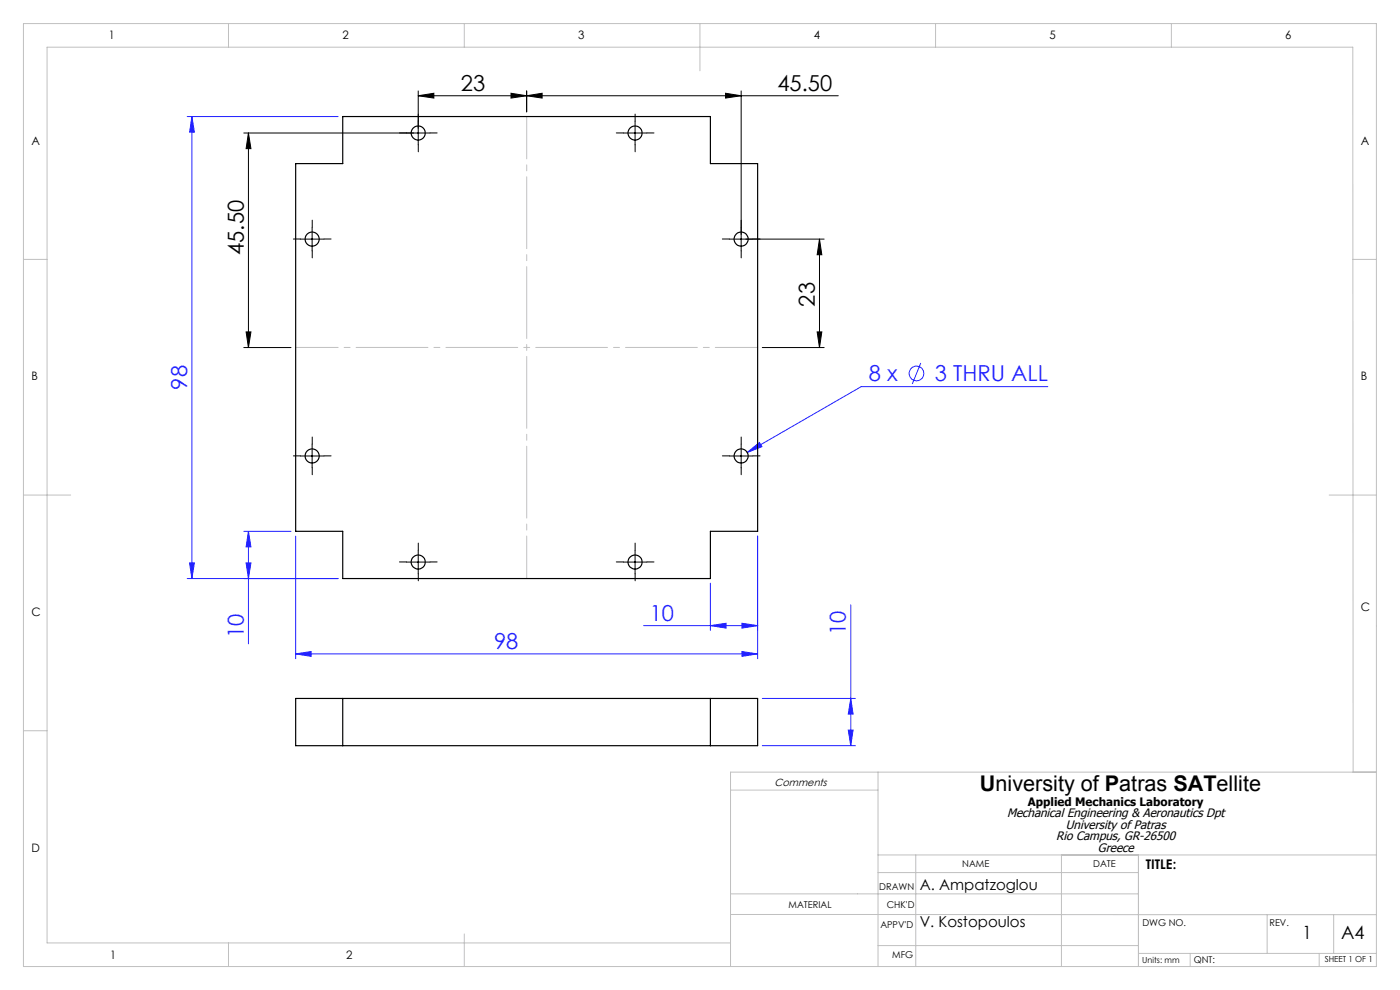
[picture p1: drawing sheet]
<svg xmlns="http://www.w3.org/2000/svg" width="297mm" height="210mm" viewBox="0 0 297 210" stroke-linecap="round" stroke-linejoin="round" font-family="sans-serif">
<g fill="none" stroke="#22f" stroke-width=".21">
<path d="M39.7 24.7h32M40.7 24.7l.5 3.3h-1zM40.7 24.7v98M195.3 77l-1.8 4.4M158.5 96l2.6-2.1 .5 .8zM222.3 82h-39.6l-24.2 14M40.2 119.4h1l-.5 3.3zM51.7 112.7h10M52.2 119.4h1l-.5 3.3zM52.7 112.7l.5 3.3h-1zM52.7 112.7v23.9M62.7 113.7v26"/>
<path d="M160.7 113.7v26M39.7 122.7h32M62.7 138.7l3.3-.5v1zM62.7 138.7h98M136.5 132.7h24.2M150.7 132.7l3.3-.5v1zM150.7 123.7v10M157.4 138.2l3.3 .5-3.3 .5zM157.4 132.2l3.3 .5-3.3 .5zM180.5 128.3v29.9M161.7 148.2h19.8M161.7 158.2h19.8"/>
<path d="M180 154.9h1l-.5 3.3zM180.5 148.2l.5 3.3h-1z"/>
<circle cx="194.4" cy="79.2" r="1.55"/>
</g>
<g fill="none" stroke="#000" stroke-width=".21">
<path d="M88.7 19.3v11.4M108.4 19.8l3.3 .5-3.3 .5zM111.7 19.3v4.4M153.9 19.8l3.3 .5-3.3 .5zM157.2 19.3v33.9M51.7 28.2h39.5M52.7 28.2l.5 3.3h-1zM52.7 28.2v45.5M88.7 20.3l3.3-.5v1zM111.7 20.3l3.3-.5v1zM132.2 28.2h5M134.7 25.7v5"/>
<path d="M177.8 20.3h-89.1M63.7 50.7h5M66.2 48.2v5M154.7 50.7h20.1M173.8 50.7l.5 3.3h-.9zM173.8 50.7v23M51.7 73.7h10M52.2 70.4h1l-.5 3.3zM161.7 73.7h13.1M173.4 70.4h.9l-.5 3.3zM63.7 96.7h5M66.2 94.2v5"/>
<path d="M154.7 96.7h5M157.2 94.2v5M86.2 119.2h5M88.7 116.7v5M132.2 119.2h5M134.7 116.7v5"/>
</g>
<g fill="none" stroke="#000" stroke-width=".21" stroke-dasharray="15.2 1.3 1.3 1.3">
<path d="M86.2 28.2h-1.5M88.7 25.7v-1.5M88.7 30.7v1.5M91.2 28.2h1.5M132.2 28.2h-1.5M134.7 25.7v-1.5M134.7 30.7v1.5M137.2 28.2h1.5M63.7 50.7h-1.5M66.2 48.2v-1.5M66.2 53.2v1.5M68.7 50.7h1.5"/>
<path d="M154.7 50.7h-1.5M157.2 48.2v-1.5M157.2 53.2v1.5M159.7 50.7h1.5M63.7 96.7h-1.5M66.2 94.2v-1.5M66.2 99.2v1.5M68.7 96.7h1.5M154.7 96.7h-1.5M157.2 94.2v-1.5M157.2 99.2v1.5M159.7 96.7h1.5"/>
<path d="M86.2 119.2h-1.5M88.7 116.7v-1.5M91.2 119.2h1.5M132.2 119.2h-1.5M134.7 116.7v-1.5M137.2 119.2h1.5M88.7 121.7v1.5M134.7 121.7v1.5"/>
</g>
<path d="M111.7 24.7v98M62.7 73.7h98" fill="none" stroke="#c0c0c0" stroke-width=".21" stroke-dasharray="15.2 1.3 1.3 1.3" stroke-dashoffset="6.2"/>
<g fill="none" stroke="#c0c0c0" stroke-width=".21">
<path d="M5 5h287v200h-287zM48.5 5v5M98.5 5v5M148.5 5v10M198.5 5v5M248.5 5v5M5 55h5M287 55h5M5 105h10M282 105h10M5 155h5M155 167.6h31.3"/>
<path d="M186.3 163.8v41.2M287.1 163.8l-.1-153.8h-277v190h145M292 163.8h-137v41.2M98.5 198.1v6.9M155 194h137M155 189.6h86.5M186.3 181.4h105.7M186.3 185.1h55.2M194.3 181.4v23.6M225.2 181.4v23.6M241.5 181.4v23.6M268.8 194v8.2"/>
<path d="M282.9 194v8.2M48.5 200v5M186.3 200.6h55.2M241.5 202.2h50.5M252.5 202.2v2.8M279.9 202.2v2.8"/>
</g>
<g fill="#000">
<path d="M52.7 28.2l.5 3.3h-1zM52.2 70.4h1l-.5 3.3zM173.8 50.7l.5 3.3h-.9zM173.4 70.4h.9l-.5 3.3z"/>
<path d="M88.7 20.3l3.3-.5v1zM108.4 19.8l3.3 .5-3.3 .5z"/>
<path d="M153.9 19.8l3.3 .5-3.3 .5zM111.7 20.3l3.3-.5v1z"/>
</g>
<g fill="#22f">
<path d="M150.7 132.7l3.3-.5v1zM157.4 132.2l3.3 .5-3.3 .5zM158.5 96l3.1-1.3-.5-.8z"/>
<path d="M62.7 138.7l3.3-.5v1zM157.4 138.2l3.3 .5-3.3 .5z"/>
<path d="M52.7 112.7l.5 3.3h-1zM52.2 119.4h1l-.5 3.3zM40.7 24.7l.5 3.3h-1zM40.2 119.4h1l-.5 3.3zM180.5 148.2l.5 3.3h-1zM180 154.9h1l-.5 3.3z"/>
</g>
<g fill="none" stroke="#000" stroke-width=".25">
<path d="M72.7 24.7h78v10h10v78h-10v10h-78v-10h-10v-78h10zM62.7 148.2h98v10h-98zM72.7 148.2v10M150.7 148.2v10"/>
<circle cx="88.7" cy="28.2" r="1.51"/>
<circle cx="134.7" cy="28.2" r="1.51"/>
<circle cx="66.2" cy="50.7" r="1.49"/>
<circle cx="157.2" cy="50.7" r="1.48"/>
<circle cx="66.2" cy="96.7" r="1.49"/>
<circle cx="157.2" cy="96.7" r="1.48"/>
<circle cx="88.7" cy="119.2" r="1.51"/>
<circle cx="134.7" cy="119.2" r="1.51"/>
</g>
<g font-size="4.7">
<text x="97.8" y="19.3">23</text>
<text x="164.9" y="19.3">45.50</text>
<text x="51.7" y="54.1" transform="rotate(-90 51.7 54.1)">45.50</text>
<text x="172.9" y="65" transform="rotate(-90 172.9 65)">23</text>
</g>
<g font-size="4.7" fill="#22f">
<text x="39.7" y="82.7" transform="rotate(-90 39.7 82.7)">98</text>
<text x="184.3" y="80.9">8 x</text>
<text x="198.3" y="80.9">3 THRU ALL</text>
<text x="137.8" y="131.7">10</text>
<text x="51.7" y="135.3" transform="rotate(-90 51.7 135.3)">10</text>
<text x="104.8" y="137.7">98</text>
<text x="179.5" y="134.7" transform="rotate(-90 179.5 134.7)">10</text>
</g>
<text font-size="4.6" x="207.9" y="167.7">University of Patras SATellite</text>
<g font-size="3.9">
<text x="276.3" y="199.1">1</text>
<text x="284.5" y="199.1">A4</text>
</g>
<g font-size="3.2">
<text x="195.1" y="188.8">A. Ampatzoglou</text>
<text x="195.1" y="196.7">V. Kostopoulos</text>
</g>
<text font-size="2.8" x="243.1" y="184.4">TITLE:</text>
<g font-size="2.6">
<text x="213.6" y="173.3">Mechanical Engineering &amp; Aeronautics Dpt</text>
<text x="224.1" y="178.3">Rio Campus, GR-26500</text>
<text x="226.1" y="175.8">University of Patras</text>
<text x="232.9" y="180.8">Greece</text>
</g>
<g font-size="2.5">
<text x="23.1" y="8.2">1</text>
<text x="72.7" y="8.2">2</text>
<text x="122.7" y="8.2">3</text>
<text x="172.7" y="8.2">4</text>
<text x="222.7" y="8.2">5</text>
<text x="272.7" y="8.2">6</text>
<text x="6.7" y="30.7">A</text>
<text x="288.7" y="30.7">A</text>
<text x="6.7" y="80.7">B</text>
<text x="288.7" y="80.7">B</text>
<text x="6.7" y="130.7">C</text>
<text x="288.7" y="129.7">C</text>
<text x="218.1" y="170.9">Applied Mechanics Laboratory</text>
<text x="6.7" y="180.7">D</text>
<text x="23.3" y="203.4">1</text>
<text x="73.4" y="203.3">2</text>
</g>
<text font-size="2.2" x="164.3" y="166.7">Comments</text>
<g font-size="2">
<text x="204.1" y="184">NAME</text>
<text x="231.9" y="184">DATE</text>
<text x="186.5" y="188.8">DRAWN</text>
<text x="167.3" y="192.6">MATERIAL</text>
<text x="186.8" y="196.8">APPV'D</text>
<text x="188.1" y="192.6">CHK'D</text>
<text x="242.3" y="196.5">DWG NO.</text>
<text x="269.3" y="196.5">REV.</text>
<text x="189.3" y="203.3">MFG</text>
<text x="253.2" y="204.4">QNT:</text>
</g>
<g font-size="1.8">
<text x="242.3" y="204.2">Units: mm</text>
<text x="281" y="204">SHEET 1 OF 1</text>
</g>
</svg>
